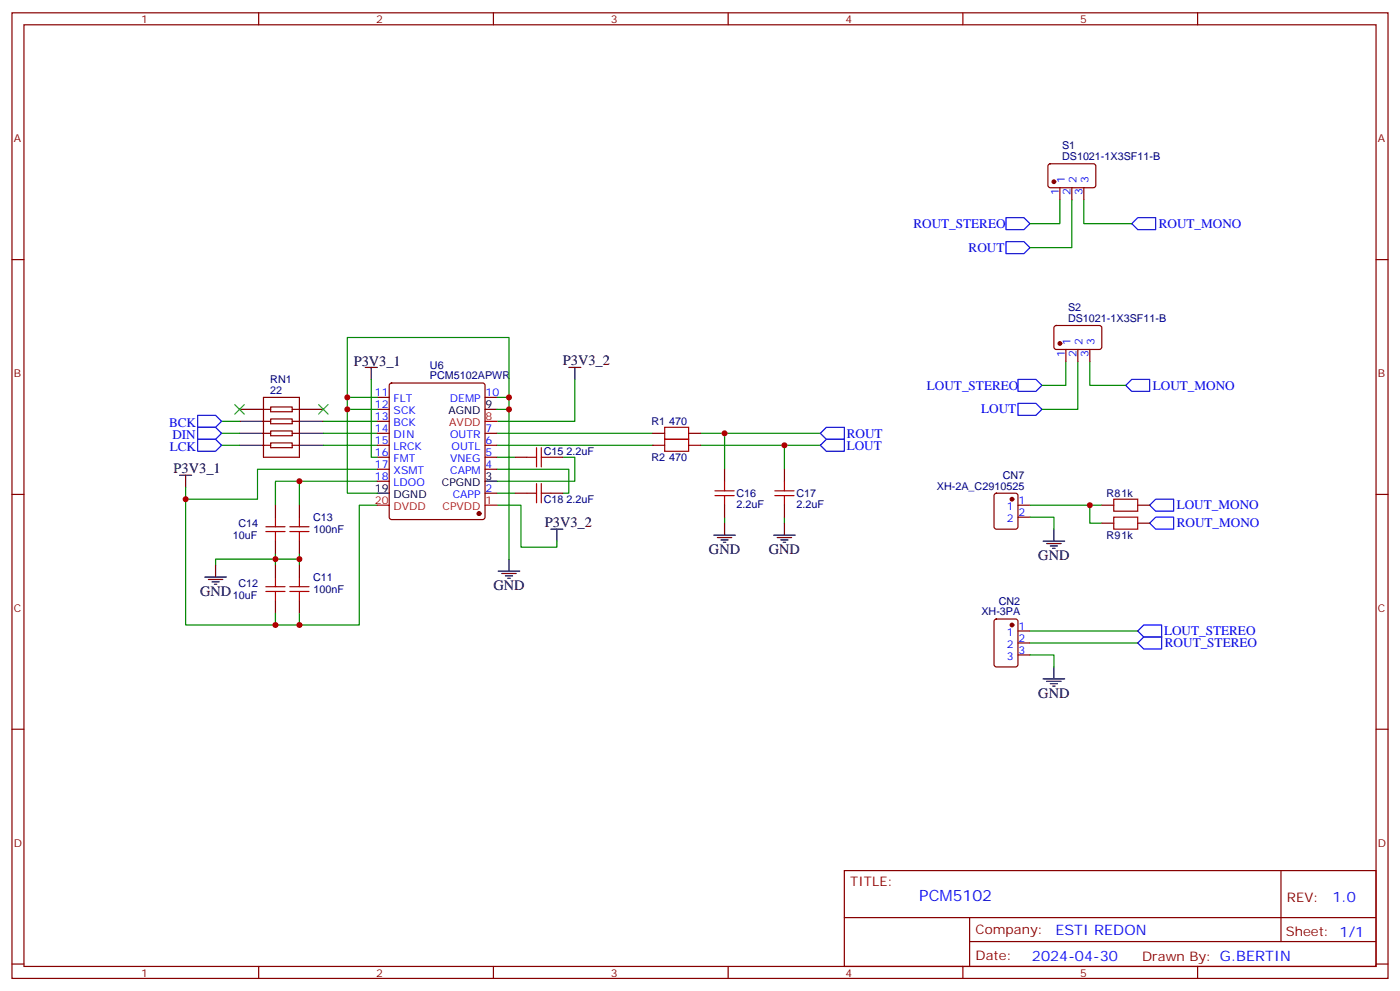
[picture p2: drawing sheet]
<svg xmlns="http://www.w3.org/2000/svg" width="412mm" height="292mm" viewBox="0 0 412 292" stroke-linecap="round" stroke-linejoin="round" font-family="sans-serif">
<g fill="none" stroke="#000" stroke-width=".35">
<path d="M107.6 108.2h3.5M109.4 108.2v3.5M167.6 108.2h3.5M169.3 108.2v3.5M52.9 139.9h3.5M54.7 139.9v3.6M70.6 131.1h7M70.6 127.6h7M70.6 124.1h7M70.6 120.5h7M88.2 131.1h7M88.2 127.6h7"/>
<path d="M88.2 124.1h7M88.2 120.5h7M142.9 120.5h3.5M111.1 145.2h3.6M142.9 141.7h3.5M162.3 155.8h3.5M164 155.8v3.5M210.3 157.6h6.3M211.3 158.3h4.2M212.4 159h2.1M213.1 159.7h.7M213.4 154.1v3.5"/>
<path d="M227.9 157.6h6.3M229 158.3h4.2M230 159h2.1M230.7 159.7h.7M231.1 154.1v3.5M307.3 159.3h6.3M310.4 155.8v3.5M60.3 169.9h6.4M61.4 170.6h4.2M62.4 171.3h2.2M63.1 172h.8M63.5 166.4v3.5"/>
<path d="M146.8 168.2h6.3M147.8 168.9h4.2M148.9 169.6h2.1M149.6 170.3h.7M149.9 164.6v3.6M308.3 160.1h4.3M309.4 160.8h2.1M310.1 161.5h.7M307.3 199.9h6.3M310.4 196.4v3.5M308.3 200.6h4.3M309.4 201.3h2.1"/>
<path d="M310.1 202h.7"/>
</g>
<g fill="none" stroke="#008700" stroke-width=".35">
<path d="M312.2 58.8v7.1h-8.8M315.7 58.8v14.1h-12.3M319.3 58.8v7.1h14.1M102.3 117h8.8M109.4 111.7v23h1.7M146.4 117h3.5v47.6M149.9 117v-17.6h-47.6v21.1h8.8M169.3 111.7v12.4h-22.9M314 106.4v7.1h-7.1M317.5 106.4v14.1h-10.6M321 106.4v7.1h10.6M65.3 127.6h5.3"/>
<path d="M65.3 131.1h5.3M65.3 124.1h5.3M95.2 127.6h15.9M95.2 131.1h15.9M95.2 124.1h15.9M102.3 120.5v24.7h8.8M111.1 138.2h-35.3v8.8h-21.1v-3.5M146.4 138.2h21.2v7h-1.8M146.4 127.6h45.9M146.4 131.1h45.9M146.4 134.7h5.3M146.4 120.5h3.5"/>
<path d="M165.8 134.7h3.5v7h-22.9M206.4 127.6h35.3M206.4 131.1h35.3M213.4 127.6v10.6M231.1 131.1v7.1M54.7 147v37h26.4M88.2 141.7v7.1M111.1 148.8h-5.3v35.2h-24.7v-3.5M111.1 141.7h-30v7.1M146.4 148.8h7.1v12.3h10.5v-1.8M146.4 145.2h5.3M213.4 152.3v1.8"/>
<path d="M231.1 152.3v1.8M303.4 148.8h17.6v5.3h3.6M303.4 152.3h7v3.5M321 148.8h3.6M81.1 162.9v3.5M88.2 164.6h-24.7v1.8M88.2 162.9v3.5M88.2 180.5v3.5M303.4 192.9h7v3.5M303.4 185.8h31.7M303.4 189.3h31.7"/>
</g>
<g fill="none" stroke="#a10000" stroke-width=".35">
<path d="M155.2 134.7h2.8M158 131.8v5.7M159.5 131.8v5.7M159.5 134.7h2.8M195.8 129.4h7v3.5h-7zM195.8 125.8h7v3.6h-7zM78.3 156.5h5.7M78.3 155.1h5.7M81.1 152.3v2.8M81.1 156.5v2.8M85.4 156.5h5.6M85.4 155.1h5.6"/>
<path d="M88.2 152.3v2.8M88.2 156.5v2.8M155.2 145.2h2.8M158 142.4v5.7M159.5 142.4v5.7M159.5 145.2h2.8M210.6 144.5h5.7M210.6 145.9h5.7M213.4 141.7v2.8M213.4 145.9v2.9M228.2 144.5h5.7M228.2 145.9h5.7"/>
<path d="M231.1 141.7v2.8M231.1 145.9v2.9M328.1 147h7v3.5h-7zM328.1 152.3h7v3.5h-7zM78.3 174.2h5.7M78.3 172.8h5.7M81.1 169.9v2.9M81.1 174.2v2.8M85.4 174.2h5.6M85.4 172.8h5.6M88.2 169.9v2.9M88.2 174.2v2.8"/>
</g>
<g fill="none" stroke="#870000" stroke-width=".35">
<path d="M3.5 3.8h405.4v284.3h-405.4zM7.1 7.3h398.2v277.3h-398.2zM76.2 3.8v3.5M145.3 3.8v3.5M214.5 3.8v3.5M283.6 3.8v3.5M352.8 3.8v3.5M308.9 48.4l.5-.2 13 .1 .4 .6-.1 5.9-.6 .5-13-.1-.4-.6v-5.7zM312.2 55.3v3.5M315.7 55.3v3.5M319.3 55.3v3.5M3.5 76.4h3.6"/>
<path d="M405.3 76.4h3.6M310.7 96.1l.4-.3 13 .1 .5 .7-.1 5.9-.7 .4-12.9-.1-.5-.6v-5.6zM77.6 117h10.6v17.7h-10.6zM79.7 119.8h6.4v1.4h-6.4zM111.1 117h3.6M114.9 113l.5-.2h26.8l.5 .2 .2 .5v38.8l-.3 .5-.4 .2h-26.8l-.5-.2-.2-.5v-38.8zM142.9 117h3.5M314 102.9v3.5M317.5 102.9v3.5M321 102.9v3.5M77.6 131.1h2.1M77.6 127.6h2.1"/>
<path d="M77.6 120.5h2.1M77.6 124.1h2.1M79.7 130.4h6.4v1.4h-6.4zM79.7 126.9h6.4v1.4h-6.4zM79.7 123.4h6.4v1.4h-6.4zM86.1 131.1h2.1M86.1 127.6h2.1M86.1 120.5h2.1M86.1 124.1h2.1M111.1 134.7h3.6M111.1 131.1h3.6M111.1 127.6h3.6"/>
<path d="M111.1 120.5h3.6M111.1 124.1h3.6M111.1 138.2h3.6M142.9 134.7h3.5M142.9 131.1h3.5M142.9 127.6h3.5M142.9 138.2h3.5M151.7 134.7h3.5M162.3 134.7h3.5M192.3 131.1h3.5M192.3 127.6h3.5M202.8 131.1h3.6"/>
<path d="M202.8 127.6h3.6M213.4 138.2v3.5M231.1 138.2v3.5M3.5 145.6h3.6M81.1 148.8v3.5M81.1 159.3v3.6M88.2 148.8v3.5M88.2 159.3v3.6M111.1 141.7h3.6M142.9 145.2h3.5M151.7 145.2h3.5M162.3 145.2h3.5"/>
<path d="M213.4 148.8v3.5M231.1 148.8v3.5M293 145.4l.5-.2h5.7l.6 .5 .1 9.4-.5 .7h-5.9l-.6-.4-.1-9.5zM299.9 148.8h3.5M299.9 152.3h3.5M324.6 148.8h3.5M324.6 154.1h3.5M335.1 148.8h3.6M335.1 154.1h3.6M405.3 145.6h3.6M81.1 166.4v3.5M81.1 177v3.5"/>
<path d="M88.2 166.4v3.5M88.2 177v3.5M293 182.5l.5-.2h5.7l.6 .4 .1 13-.5 .6-5.9 .1-.6-.5-.1-12.9zM299.9 185.8h3.5M299.9 189.3h3.5M299.9 192.9h3.5M3.5 214.7h3.6M405.3 214.7h3.6M248.7 256.4h156.6v28.2h-156.6zM377.3 256.4v20.9M248.7 270.2h156.5M285.6 277.3h119.6"/>
<path d="M285.6 270.2v14.1M3.5 283.9h3.6M76.2 284.6v3.5M145.3 284.6v3.5M214.5 284.6v3.5M283.6 284.6v3.5M352.8 284.6v3.5M405.3 283.9h3.6"/>
</g>
<g fill="#870000" stroke="#870000" stroke-width=".35">
<circle cx="298.1" cy="184" r=".53"/>
<circle cx="298.1" cy="147" r=".53"/>
<circle cx="310.4" cy="53.5" r=".53"/>
<circle cx="312.2" cy="101.1" r=".53"/>
<circle cx="141.1" cy="151.2" r=".53"/>
</g>
<g fill="none" stroke="#00f" stroke-width=".35">
<path d="M296.3 64.1h5.3l1.8 1.8-1.8 1.7h-5.3zM296.3 71.2h5.3l1.8 1.7-1.8 1.8h-5.3zM333.4 65.9l1.7-1.8h5.3v3.5h-5.3zM299.9 111.7h5.3l1.7 1.8-1.7 1.8h-5.3zM299.9 118.8h5.3l1.7 1.7-1.7 1.8h-5.3zM331.6 113.5l1.8-1.8h5.3v3.6h-5.3zM58.2 122.3h5.3l1.8 1.8-1.8 1.7h-5.3zM58.2 125.8h5.3l1.8 1.8-1.8 1.8h-5.3zM58.2 129.4h5.3l1.8 1.7-1.8 1.8h-5.3zM241.7 131.1l1.7-1.7h5.3v3.5h-5.3zM241.7 127.6l1.7-1.8h5.3v3.6h-5.3zM338.7 154.1l1.7-1.8h5.3v3.5h-5.3z"/>
<path d="M338.7 148.8l1.7-1.8h5.3v3.5h-5.3zM335.1 189.3l1.8-1.7h5.3v3.5h-5.3zM335.1 185.8l1.8-1.8h5.3v3.6h-5.3z"/>
</g>
<path d="M142.9 124.1h3.5M111.1 148.8h3.6M142.9 148.8h3.5" fill="none" stroke="#f00" stroke-width=".35"/>
<path d="M69.1 119.1l2.9 2.9M72 119.1l-2.9 2.9M93.8 119.1l2.9 2.9M96.7 119.1l-2.9 2.9" fill="none" stroke="#3c3" stroke-width=".35"/>
<g fill="#c00">
<circle cx="231.1" cy="131.1" r=".88"/>
<circle cx="213.4" cy="127.6" r=".88"/>
<circle cx="81.1" cy="184" r=".88"/>
<circle cx="54.7" cy="147" r=".88"/>
<circle cx="81.1" cy="164.6" r=".88"/>
<circle cx="88.2" cy="164.6" r=".88"/>
<circle cx="88.2" cy="184" r=".88"/>
<circle cx="88.2" cy="141.7" r=".88"/>
<circle cx="321" cy="148.8" r=".88"/>
<circle cx="149.9" cy="120.5" r=".88"/>
<circle cx="149.9" cy="117" r=".88"/>
<circle cx="102.3" cy="120.5" r=".88"/>
<circle cx="102.3" cy="117" r=".88"/>
</g>
<text font-size="4.6" fill="#00f" x="270.8" y="265.4">PCM5102</text>
<g font-size="4.2">
<text x="104.2" y="107.9">P3V3_1</text>
<text x="165.8" y="107.5">P3V3_2</text>
<text x="51.2" y="139.2">P3V3_1</text>
<text x="160.5" y="155.1">P3V3_2</text>
<text x="208.8" y="163.2">GND</text>
<text x="226.5" y="163.2">GND</text>
<text x="305.9" y="165">GND</text>
<text x="145.3" y="173.8">GND</text>
<text x="58.9" y="175.6">GND</text>
<text x="305.9" y="205.6">GND</text>
</g>
<g font-size="4.2" fill="#00f">
<text x="392.5" y="265.6">1.0</text>
<text x="310.9" y="275.2">ESTI REDON</text>
<text x="304" y="283">2024-04-30</text>
</g>
<g font-size="3.9" fill="#00f">
<text x="269.1" y="67.1">ROUT_STEREO</text>
<text x="341.3" y="67.1">ROUT_MONO</text>
<text x="285.3" y="74.1">ROUT</text>
<text x="273" y="114.7">LOUT_STEREO</text>
<text x="339.6" y="114.7">LOUT_MONO</text>
<text x="49.8" y="125.7">BCK</text>
<text x="289" y="121.7">LOUT</text>
<text x="50.8" y="129.2">DIN</text>
<text x="249.4" y="128.9">ROUT</text>
<text x="50" y="132.8">LCK</text>
<text x="249.4" y="132.4">LOUT</text>
<text x="346.6" y="150">LOUT_MONO</text>
<text x="346.6" y="155.3">ROUT_MONO</text>
<text x="342.9" y="187.1">LOUT_STEREO</text>
<text x="343.1" y="190.6">ROUT_STEREO</text>
</g>
<g font-size="3.9" fill="#800">
<text x="250.5" y="260.9">TITLE:</text>
<text x="379.1" y="265.6">REV:</text>
<text x="287.4" y="275.1">Company:</text>
<text x="378.7" y="275.8">Sheet: 1/1</text>
<text x="287.4" y="282.8">Date:</text>
<text x="336.4" y="282.9">Drawn By: G.BERTIN</text>
</g>
<g font-size="3.2" fill="#800">
<text x="41.6" y="6.8">1</text>
<text x="110.8" y="6.8">2</text>
<text x="179.9" y="6.8">3</text>
<text x="249.1" y="6.8">4</text>
<text x="318.2" y="6.8">5</text>
<text x="4.1" y="41.9">A</text>
<text x="405.9" y="41.9">A</text>
<text x="4.1" y="111">B</text>
<text x="405.9" y="111">B</text>
<text x="4.1" y="180.2">C</text>
<text x="405.9" y="180.2">C</text>
<text x="4.1" y="249.3">D</text>
<text x="405.9" y="249.3">D</text>
<text x="41.6" y="287.6">1</text>
<text x="110.8" y="287.6">2</text>
<text x="179.9" y="287.6">3</text>
<text x="249.1" y="287.6">4</text>
<text x="318.2" y="287.6">5</text>
</g>
<g font-size="3.2" fill="#000080">
<text x="312.8" y="47.2">DS1021-1X3SF11-B</text>
<text x="312.8" y="44">S1</text>
<text x="314.6" y="94.8">DS1021-1X3SF11-B</text>
<text x="314.6" y="91.6">S2</text>
<text x="79.6" y="112.8">RN1</text>
<text x="126.7" y="111.7">PCM5102APWR</text>
<text x="126.7" y="108.5">U6</text>
<text x="79.6" y="116">22</text>
<text x="191.9" y="125.2">R1</text>
<text x="197.1" y="125.2">470</text>
<text x="160.2" y="134">C15</text>
<text x="166.9" y="134">2.2uF</text>
<text x="191.9" y="135.8">R2</text>
<text x="197.1" y="135.8">470</text>
<text x="295.4" y="141">CN7</text>
<text x="160.2" y="148.1">C18</text>
<text x="166.9" y="148.1">2.2uF</text>
<text x="217" y="149.5">2.2uF</text>
<text x="217" y="146.4">C16</text>
<text x="234.6" y="149.5">2.2uF</text>
<text x="234.6" y="146.4">C17</text>
<text x="276" y="144.1">XH-2A_C2910525</text>
<text x="326" y="146.4">R81k</text>
<text x="70.2" y="155.2">C14</text>
<text x="92.2" y="153.5">C13</text>
<text x="68.6" y="158.8">10uF</text>
<text x="92.3" y="157">100nF</text>
<text x="326" y="158.7">R91k</text>
<text x="70.2" y="172.9">C12</text>
<text x="92.2" y="171.1">C11</text>
<text x="68.6" y="176.4">10uF</text>
<text x="92.3" y="174.6">100nF</text>
<text x="294.2" y="178">CN2</text>
<text x="289.1" y="181.2">XH-3PA</text>
</g>
<g font-size="3.2" fill="#00f">
<text x="313.6" y="54" transform="rotate(-90 313.6 54)">1</text>
<text x="317.1" y="54" transform="rotate(-90 317.1 54)">2</text>
<text x="320.7" y="54" transform="rotate(-90 320.7 54)">3</text>
<text x="311.9" y="57.5" transform="rotate(-90 311.9 57.5)">1</text>
<text x="315.4" y="57.5" transform="rotate(-90 315.4 57.5)">2</text>
<text x="318.9" y="57.5" transform="rotate(-90 318.9 57.5)">3</text>
<text x="315.4" y="101.6" transform="rotate(-90 315.4 101.6)">1</text>
<text x="318.9" y="101.6" transform="rotate(-90 318.9 101.6)">2</text>
<text x="322.4" y="101.6" transform="rotate(-90 322.4 101.6)">3</text>
<text x="313.6" y="105.1" transform="rotate(-90 313.6 105.1)">1</text>
<text x="317.1" y="105.1" transform="rotate(-90 317.1 105.1)">2</text>
<text x="320.7" y="105.1" transform="rotate(-90 320.7 105.1)">3</text>
<text x="110.4" y="116.7">11</text>
<text x="116" y="118.4">FLT</text>
<text x="132.5" y="118.4">DEMP</text>
<text x="143.1" y="116.7">10</text>
<text x="110.4" y="120.2">12</text>
<text x="110.4" y="123.7">13</text>
<text x="116" y="122">SCK</text>
<text x="116" y="125.5">BCK</text>
<text x="110.4" y="127.2">14</text>
<text x="110.4" y="130.8">15</text>
<text x="116" y="129">DIN</text>
<text x="132.6" y="129">OUTR</text>
<text x="143.1" y="130.8">6</text>
<text x="143.1" y="127.2">7</text>
<text x="110.4" y="134.3">16</text>
<text x="110.4" y="137.8">17</text>
<text x="116" y="132.5">LRCK</text>
<text x="116" y="136.1">FMT</text>
<text x="132.6" y="136.1">VNEG</text>
<text x="133" y="132.5">OUTL</text>
<text x="143.1" y="137.8">4</text>
<text x="143.1" y="134.3">5</text>
<text x="110.4" y="141.4">18</text>
<text x="116" y="139.6">XSMT</text>
<text x="116" y="143.1">LDOO</text>
<text x="132.6" y="139.6">CAPM</text>
<text x="133.4" y="146.6">CAPP</text>
<text x="143.1" y="144.9">2</text>
<text x="300" y="148.4">1</text>
<text x="296.5" y="150.2">1</text>
<text x="296.5" y="153.7">2</text>
<text x="300" y="151.9">2</text>
<text x="300" y="185.5">1</text>
<text x="296.5" y="187.2">1</text>
<text x="296.5" y="190.7">2</text>
<text x="300" y="189">2</text>
<text x="296.5" y="194.3">3</text>
<text x="300" y="192.5">3</text>
</g>
<g font-size="3.2">
<text x="132.1" y="122">AGND</text>
<text x="143.1" y="120.2">9</text>
<text x="130.2" y="143.1">CPGND</text>
<text x="143.1" y="141.4">3</text>
<text x="110.4" y="144.9">19</text>
<text x="116" y="146.6">DGND</text>
</g>
<g font-size="3.2" fill="#f00">
<text x="132.3" y="125.5">AVDD</text>
<text x="143.1" y="123.7">8</text>
<text x="110.4" y="148.4">20</text>
<text x="143.1" y="148.4">1</text>
<text x="116" y="150.2">DVDD</text>
<text x="130.4" y="150.2">CPVDD</text>
</g>
</svg>
